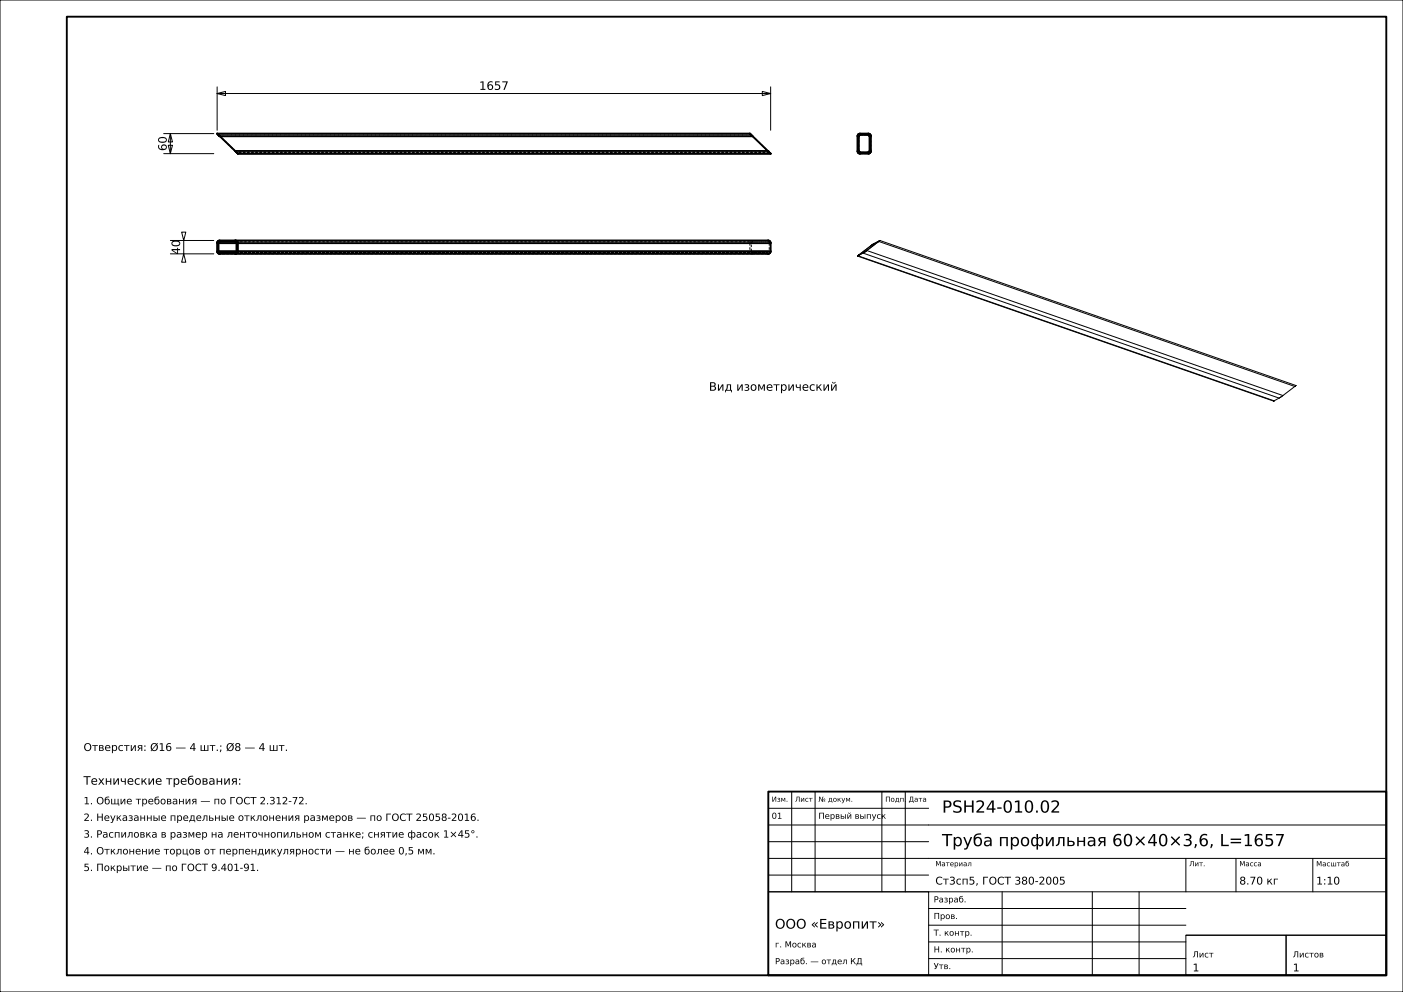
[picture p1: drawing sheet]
<svg xmlns="http://www.w3.org/2000/svg" width="420mm" height="297mm" viewBox="0 0 420 297" stroke-linecap="round" stroke-linejoin="round" font-family="sans-serif">
<g fill="none" stroke="#000" stroke-width=".3">
<path d="M0 0h420v297h-420zM49 40h15M51 40l.6 2.5h-1.2zM51 40v6M65 28l2.5-.6v1.2zM65 26v13M65 28h165.7M228.2 27.4l2.5 .6-2.5 .6zM230.7 26v13M49 46h15M50.4 43.5h1.2l-.6 2.5zM51 76h13"/>
<path d="M51 72h13M54.4 69.5h1.2l-.6 2.5zM55 76l.6 2.5h-1.2zM55 72v4M256.7 76.7l124.5 43.4M256.7 76.7h.1M256.8 76.6h-.1M256.8 76.6h.1M256.8 76.5v.1M256.9 76.6h-.1M256.9 76.6h.1M256.9 76.6l124.5 43.4"/>
<path d="M257.1 76.4h.1M257.2 76.3h.1M257.3 76.2l-.1 .1M257.3 76.2v.1M258.4 75.8l-1.5 .8M258.4 75.8l124.5 43.4M258.7 75.5l-1.5 .9M258.7 75.5h.1M258.8 75.4v.1M258.9 75.4h-.1M258.9 75.4h.1M259 75.4l-.6 .4"/>
<path d="M259 75.4h-.1M259 75.3v.1M259.2 75.3h-.1M259.2 75.2h-.1M259.2 75.2h.1M259.3 75.2l.2-.2 124.6 43.4M259.3 75.2l-.3 .2M260.8 73.5l-4 3M260.8 73.5l-3.5 2.7M260.8 73.5l.4 .2M260.9 73.5h-.1M260.9 73.5h.1"/>
<path d="M260.9 73.4v.1M261 73.4h-.1M261 73.4h.1M261.1 73.3l-.3 .2M261.1 73.3h.1M261.2 73.3h-.1M261.2 73.2v.1M261.3 73.2h-.1M261.3 73.2l-.2 .1M261.3 73.2h.1M261.4 73.1l-.1 .1M261.4 73.2h-.1"/>
<path d="M261.4 73.1v.1M261.4 73.1l.3 .2M262.8 72.4h.1M262.9 72.4h-.1M262.9 72.3l-1.5 .8M262.9 72.3h.1M262.9 72.4h.1M263 72.3h-.1M263.1 72.3l-3.9 2.9M263.1 72.3l124.5 43.4M263.1 72.3h.1M263.2 72.2l-.1 .1"/>
<path d="M263.2 72.1l-1.8 1M263.2 72.1h.1M263.3 72l-.1 .1M263.3 72.1l-.1 .1M263.3 72h.1M263.3 72.1h.1M263.4 72l-.1 .1M263.4 72h.1M263.4 72l124.5 43.4M382.9 119.2l-1.5 .8M384.1 118.4l-1.2 .8M387.6 115.7l-3.5 2.7"/>
<path d="M387.8 115.5l-.2 .2M387.8 115.5h.1M387.9 115.5h-.1M387.9 115.5h.1M387.9 115.4h.1M381.2 120.1h.1M381.3 120.1h.1M381.4 120h-.1M381.4 120h.1M237 237v30M244 237v30M264 237v30"/>
<path d="M271 237v30M230 257h185M230 252h48M230 247h185M230 242h48M355 257v10M370 257v10M393 257v10M230 267h48v25h-48zM230 267h185M230 262h48M278 277h77"/>
<path d="M278 272h77M300 267v25M327 267v25M341 267v25M278 287h77M278 282h77M355 280h30v12h-30zM355 280h60M385 280h30v12h-30z"/>
</g>
<g fill="none" stroke="#000" stroke-width=".56">
<path d="M20 5h395v287h-395zM65 40h159.5l6.2 6h-159.5zM65.4 40.4h.1M65.8 40.8h159.5M70.4 45.2h159.5M230.3 45.6h.1M256.9 40.3l-.1 .1M256.9 40.2l.5-.2h2.5l.7 .4 .1 4.8-.4 .7-2.9 .1-.6-.4-.1-4.8zM257.1 40.8v4.4M257.1 40.8h.1M257.1 45.2v.1M257.1 45.3h.1"/>
<path d="M257.1 40.7v.1M257.1 45.3v.1M257.1 40.6v.1M257.1 45.4l.1 .1M257.2 40.5l-.1 .1M257.2 45.5h.1M257.3 40.5h-.1M257.3 45.5l.1 .1M257.4 40.4l-.1 .1M257.4 45.6h.1M257.5 40.4h-.1M257.5 45.6h2.4"/>
<path d="M259.9 40.4h-2.4M259.9 40.4h.1M259.9 45.6h.1M260 45.6h-.1M260 40.4h.1M260.1 45.6h-.1M260.1 40.4v.1M260.1 45.5v.1M260.1 40.5h.1M260.1 45.5h.1M260.1 40.5l.1 .1M260.2 45.4l-.1 .1"/>
<path d="M260.2 40.6h.1M260.2 45.4h.1M260.3 45.4h-.1M260.3 40.6v.1M260.3 45.3v.1M260.3 40.7v.1M260.3 45.3h.1M260.3 45.2v.1M260.3 40.8h.1M260.3 40.8v4.4M65.4 75.2h.1M65.4 72.8v2.4"/>
<path d="M65.4 75.2h5.4M65.4 72.8h5.4M65.4 75.2l.1 .2M65.4 72.8h.1M65.4 72.7v.1M65.5 72.6l-.1 .1M65.5 75.4h.1M65.5 72.6h.1M65.5 75.4v.1M65.5 75.5h.1M65.5 72.5v.1M65.6 75.5l.1 .1"/>
<path d="M65.6 72.5h-.1M65.6 72.5h.1M65.6 72.4v.1M65.7 75.6h.1M65.7 72.4h-.1M65.7 75.6h4.8M65.7 72.4h4.8M65.7 72.4h.1M70.4 72l.6 .2 .2 .6M70.5 72.4h.1M70.5 75.6h.1M70.6 72.4v.1"/>
<path d="M70.6 72.5h.1M70.6 75.5l-.1 .1M70.7 75.5h-.1M70.7 72.5v.1M70.7 75.4v.1M70.7 75.4h.1M70.7 72.6h.1M70.8 72.6v.1M70.8 72.7v.1M70.8 75.2l-.1 .2M70.8 72.8h.1M70.8 75.2h.1"/>
<path d="M70.8 72.8v2.4M71.2 72.8v2.4M71.2 75.2l-.2 .6-.6 .2M71.2 75.2h159.5M71.2 72.8h159.5M230.7 72.8l-.2-.6-.6-.2h-164.1l-.6 .2-.2 .6v2.6l.3 .4 .5 .2h164.1l.6-.2 .2-.6M230.7 72.8v2.4M230 237h185v55h-185z"/>
</g>
<g fill="none" stroke="#000" stroke-width=".3" stroke-dasharray=".7 .5" stroke-linecap="butt">
<path d="M224.5 40h-159.5M257.5 40h-.1M259.9 40h-2.4M65.1 40.1l-.1-.1M65.2 40.2l-.1-.1M65.3 40.3l-.1-.1M65.4 40.4l-.1-.1M65.4 40.4h159.5M65.5 40.5l-.1-.1M65.6 40.5h-.1M65.6 40.6v-.1M65.7 40.7l-.1-.1"/>
<path d="M65.8 40.8l4.6 4.4M65.8 40.8l-.1-.1M70.4 45.2l-4.6-4.4M70.4 45.2l.1 .1M70.5 45.3l-.1-.1M70.5 45.3l.1 .1M70.6 45.4l-.1-.1M70.6 45.4l.1 .1M70.7 45.5l-.1-.1M70.7 45.5l.1 .1M70.8 45.6l-.1-.1M70.9 45.7l-.1-.1"/>
<path d="M71 45.8l-.1-.1M71.1 45.9l-.1-.1M71.2 46l-.1-.1M224.5 40l.1 .1M224.6 40.1l.1 .1M224.7 40.2l.1 .1M224.8 40.3l.1 .1M224.9 40.4l.1 .1M224.9 40.4h-159.5M225 40.5l-.1-.1M225 40.5l.1 .1M225.1 40.6l-.1-.1"/>
<path d="M225.1 40.6l.1 .1M225.2 40.7l-.1-.1M225.2 40.7l.1 .1M225.3 40.8l-.1-.1M225.3 40.8l4.6 4.4M229.9 45.2l.1 .1M229.9 45.2l-4.6-4.4M230 45.3l.1 .1M230.1 45.4v.1M230.1 45.5h.1M230.2 45.5l.1 .1M230.3 45.6h-159.5"/>
<path d="M230.3 45.6l.1 .1M230.4 45.7l.1 .1M230.5 45.8l.1 .1M230.6 45.9l.1 .1M256.7 45.2v.1M256.7 40.8v4.4M256.7 45.3v.1M256.7 40.7v.1M256.7 45.4v.1M256.7 40.6v.1M256.7 45.5h.1M256.7 40.5v.1"/>
<path d="M256.8 45.5v.1M256.8 40.5h-.1M256.8 45.6l.1 .1M256.8 40.4v.1M256.9 45.7v.1M256.9 40.3l-.1 .1M256.9 45.8h.1M256.9 40.2v.1M257 45.8l.1 .1M257 40.2h-.1M257.1 45.9h.1M257.1 40.1l-.1 .1"/>
<path d="M257.1 45.2v-4.4M257.1 40.8v-.1M257.1 45.3v-.1M257.1 40.7v-.1M257.1 45.4v-.1M257.1 40.6h.1M257.2 45.9v.1M257.2 40.1h-.1M257.2 45.4h-.1M257.2 40.6v-.1M257.2 45.5v-.1M257.2 40.5h.1"/>
<path d="M257.2 46h.1M257.2 40v.1M257.3 45.5h-.1M257.3 40.5v-.1M257.3 46h.1M257.3 40h-.1M257.3 45.6v-.1M257.3 40.4h.1M257.4 45.6h-.1M257.4 46h.1M257.4 40h-.1M257.4 40.4h.1"/>
<path d="M257.5 45.6h-.1M257.5 46h2.4M257.5 40.4h2.4M259.9 46h.1M259.9 45.6h-2.4M259.9 40.4h.1M260 45.6h-.1M260 46h.1M260 40h-.1M260 40.4h.1M260.1 40.4v.1M260.1 45.6h-.1"/>
<path d="M260.1 46h.1M260.1 40h-.1M260.1 45.5v.1M260.1 40.5h.1M260.2 46v-.1M260.2 40h-.1M260.2 40.5v.1M260.2 45.5h-.1M260.2 45.4v.1M260.2 40.6h.1M260.2 45.9h.1M260.2 40.1v-.1"/>
<path d="M260.3 40.6v.1M260.3 45.4h-.1M260.3 45.3v.1M260.3 40.7v.1M260.3 45.2v.1M260.3 40.8v4.4M260.3 45.9l.1-.1M260.3 40.1h-.1M260.4 45.8h.1M260.4 40.2l-.1-.1M260.5 45.8v-.1M260.5 40.2h-.1"/>
<path d="M260.5 45.7l.1-.1M260.5 40.3v-.1M260.6 45.6v-.1M260.6 40.4l-.1-.1M260.6 45.5h.1M260.6 40.5v-.1M260.7 45.5v-.1M260.7 40.5h-.1M260.7 45.4v-.1M260.7 40.6v-.1M260.7 45.3v-.1M260.7 40.7v-.1"/>
<path d="M260.7 45.2v-4.4M260.7 40.8v-.1M65.8 75.6h159.5M65.8 72.4h159.5M65.8 72h159.5M70.4 75.6h159.5M70.4 72.4h159.5M224.5 75.2v.1M224.5 72.8v2.4M224.5 75.3v.1M224.5 72.7v.1M224.5 75.4v.1"/>
<path d="M224.5 72.6v.1M224.5 75.5h.1M224.5 72.5v.1M224.6 75.5v.1M224.6 72.5h-.1M224.6 75.6l.1 .1M224.6 72.4v.1M224.7 75.7v.1M224.7 72.3l-.1 .1M224.7 75.8h.1M224.7 72.2v.1M224.8 75.8l.1 .1"/>
<path d="M224.8 72.2h-.1M224.9 75.9h.1M224.9 72.1l-.1 .1M224.9 75.2v-2.4M224.9 72.8v-.1M224.9 75.3v-.1M224.9 72.7v-.1M224.9 75.4v-.1M224.9 72.6h.1M225 75.9v.1M225 72.1h-.1M225 75.4h-.1"/>
<path d="M225 72.6v-.1M225 75.5v-.1M225 72.5h.1M225 76h.1M225 72v.1M225.1 75.5h-.1M225.1 72.5v-.1M225.1 76h.1M225.1 72h-.1M225.1 75.6v-.1M225.1 72.4h.1M225.2 75.6h-.1"/>
<path d="M225.2 76h.1M225.2 72h-.1M225.2 72.4h.1M225.3 75.6h-.1M225.3 76h-159.5M225.3 76h4.6M225.3 72h-.1M225.3 72.4h4.6M229.9 75.6h-4.6M229.9 72h-4.6M229.9 72.4h.1M230 75.6h-.1"/>
<path d="M230 72.4h.1M230.1 75.6h-.1M230.1 72.4v.1M230.1 75.5v.1M230.1 72.5h.1M230.2 75.5h-.1M230.2 72.5v.1M230.2 75.4v.1M230.2 72.6l.1 .1M230.3 75.3l-.1 .1M230.3 72.7v.1M230.3 75.2v.1"/>
<path d="M230.3 72.8v2.4"/>
</g>
<g font-size="5">
<text x="282" y="243.3">PSH24-010.02</text>
<text x="282" y="253.3">Труба профильная 60×40×3,6, L=1657</text>
</g>
<text font-size="4" x="232" y="278">ООО «Европит»</text>
<g font-size="3.5">
<text x="143.4" y="26.9">1657</text>
<text x="49.9" y="45.2" transform="rotate(-90 49.9 45.2)">60</text>
<text x="53.9" y="76.2" transform="rotate(-90 53.9 76.2)">40</text>
<text x="212.2" y="117">Вид изометрический</text>
<text x="25" y="234.9">Технические требования:</text>
</g>
<g font-size="3.2">
<text x="25" y="224.8">Отверстия: Ø16 — 4 шт.; Ø8 — 4 шт.</text>
<text x="280" y="264.8">Ст3сп5, ГОСТ 380-2005</text>
<text x="371" y="264.8">8.70 кг</text>
<text x="394" y="264.8">1:10</text>
<text x="357" y="290.8">1</text>
<text x="387" y="290.8">1</text>
</g>
<g font-size="3">
<text x="25" y="240.8">1. Общие требования — по ГОСТ 2.312-72.</text>
<text x="25" y="245.8">2. Неуказанные предельные отклонения размеров — по ГОСТ 25058-2016.</text>
<text x="25" y="250.8">3. Распиловка в размер на ленточнопильном станке; снятие фасок 1×45°.</text>
<text x="25" y="255.8">4. Отклонение торцов от перпендикулярности — не более 0,5 мм.</text>
<text x="25" y="260.8">5. Покрытие — по ГОСТ 9.401-91.</text>
</g>
<g font-size="2.5">
<text x="231" y="245.1">01</text>
<text x="245" y="245.1">Первый выпуск</text>
<text x="279.5" y="270.2">Разраб.</text>
<text x="279.5" y="275.1">Пров.</text>
<text x="279.5" y="280.1">Т. контр.</text>
<text x="232" y="283.6">г. Москва</text>
<text x="279.5" y="285.1">Н. контр.</text>
<text x="357" y="286.6">Лист</text>
<text x="387" y="286.6">Листов</text>
<text x="232" y="288.7">Разраб. — отдел КД</text>
<text x="279.5" y="290.1">Утв.</text>
</g>
<g font-size="2.1">
<text x="231" y="240">Изм.</text>
<text x="238" y="240">Лист</text>
<text x="245" y="240">№ докум.</text>
<text x="265" y="240">Подп.</text>
<text x="272" y="240">Дата</text>
<text x="280" y="259.3">Материал</text>
<text x="356" y="259.3">Лит.</text>
<text x="371" y="259.3">Масса</text>
<text x="394" y="259.4">Масштаб</text>
</g>
</svg>
